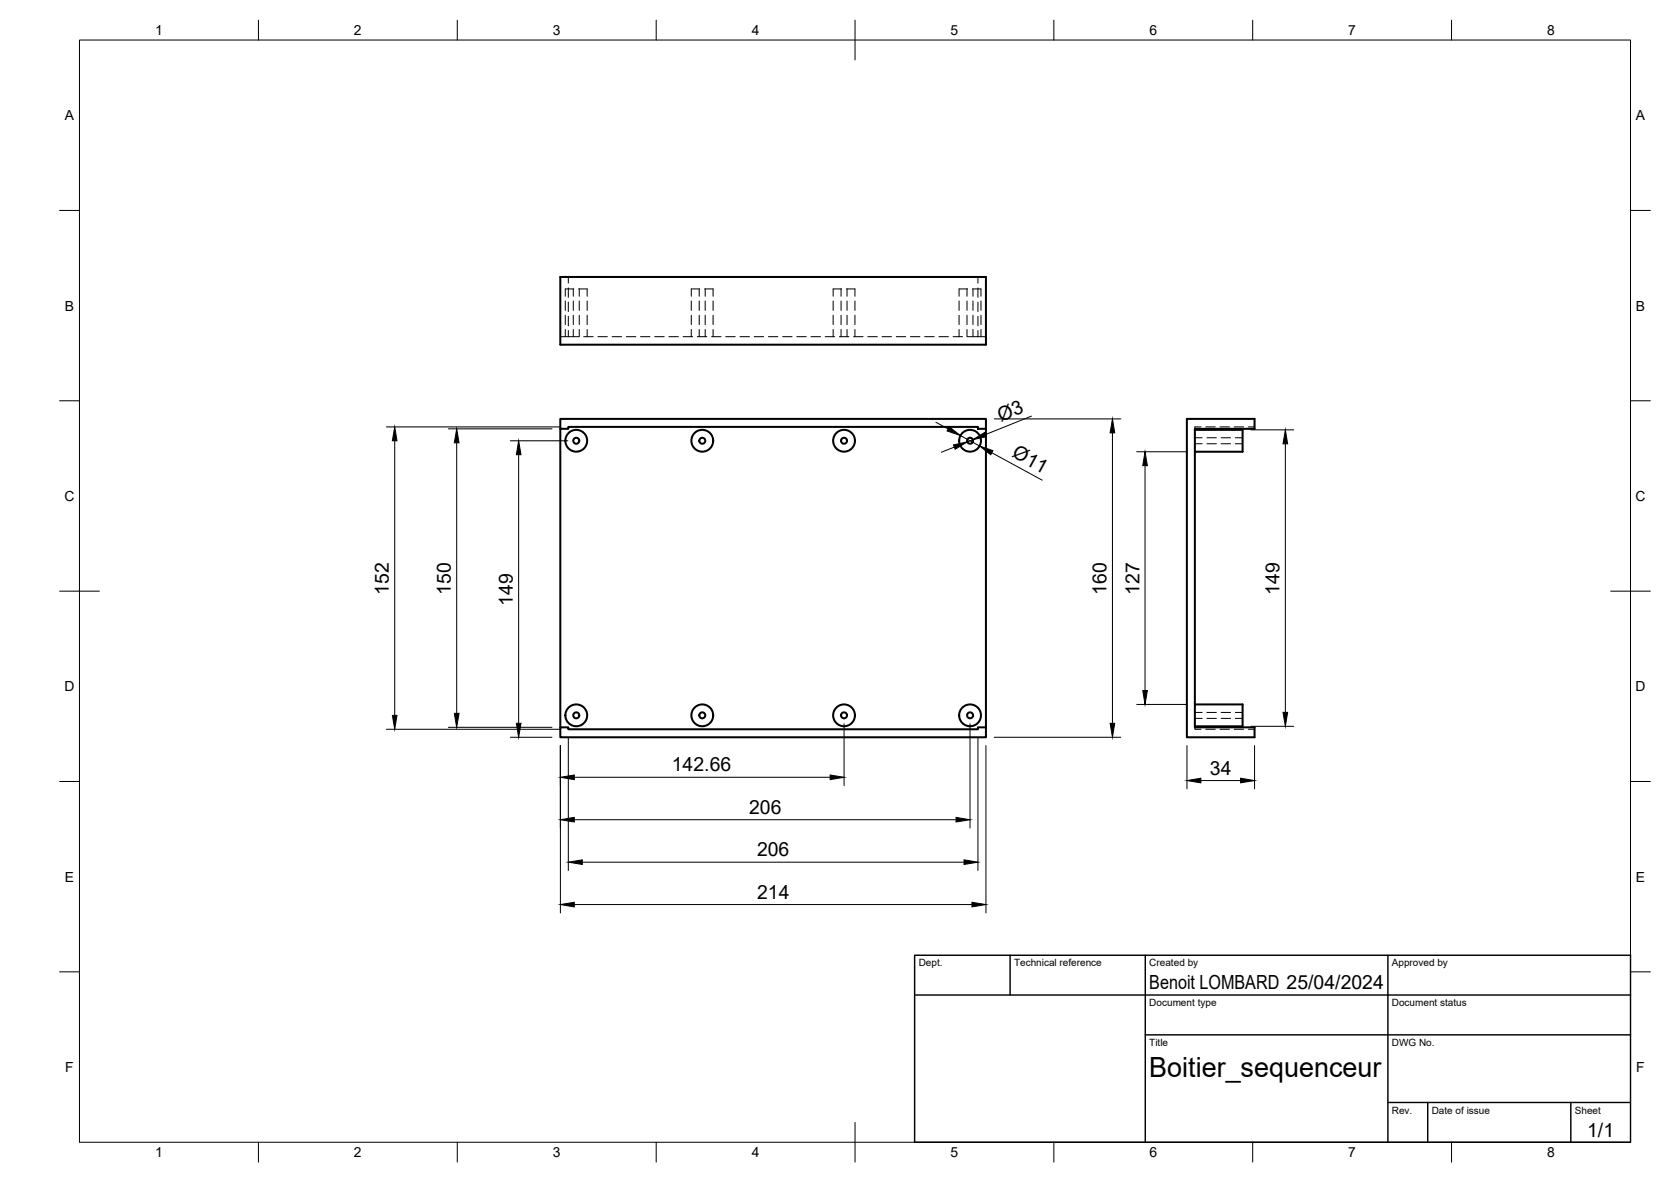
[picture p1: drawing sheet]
<svg xmlns="http://www.w3.org/2000/svg" width="420mm" height="297mm" viewBox="0 0 420 297" stroke-linecap="round" stroke-linejoin="round" font-family="sans-serif">
<!-- layer: Visible -->
<g fill="none" stroke="#000" stroke-width=".51">
<path d="M140.9 69.6h107v17h-107zM140.9 105.3h107v2.5h-2v-.5h-103v.5h-2zM140.9 107.8v75M247.9 107.8v75M298.4 105.3h17v2.5h-15v75h15v2.5h-17zM300.4 108h12v5.5h-12M300.4 177h12v5.5h-12M140.9 182.8h2v.5h103v-.5h2v2.5h-107z"/>
<circle cx="144.9" cy="110.8" r=".75"/>
<circle cx="144.9" cy="110.8" r="2.74"/>
<circle cx="176.6" cy="110.8" r="2.74"/>
<circle cx="176.6" cy="110.8" r=".75"/>
<circle cx="212.2" cy="110.8" r="2.74"/>
<circle cx="212.2" cy="110.8" r=".75"/>
<circle cx="243.9" cy="110.8" r=".75"/>
<circle cx="243.9" cy="110.8" r="2.74"/>
<circle cx="144.9" cy="179.8" r=".75"/>
<circle cx="144.9" cy="179.8" r="2.74"/>
<circle cx="176.6" cy="179.8" r="2.74"/>
<circle cx="176.6" cy="179.8" r=".75"/>
<circle cx="212.2" cy="179.8" r="2.74"/>
<circle cx="212.2" cy="179.8" r=".75"/>
<circle cx="243.9" cy="179.8" r=".75"/>
<circle cx="243.9" cy="179.8" r="2.74"/>
</g>
<!-- layer: Hidden -->
<g fill="none" stroke="#000" stroke-width=".25">
<path d="M142.1 75.6v2.4M142.1 79.2v2.4M142.9 69.6v1.5M142.9 72.4v2.3M142.9 75.9v2.4M142.9 79.5v2.4M144.1 72.6v1.9M144.1 75.6v2.4M144.1 79.2v2.4M144.3 72.6h-2.2v1.9M145.5 72.6h2.1v1.9M145.6 72.6v1.9"/>
<path d="M145.6 75.6v2.4M145.6 79.2v2.4M147.6 75.6v2.4M147.6 79.2v2.4M173.8 75.6v2.4M173.8 79.2v2.4M175.8 72.6v1.9M175.8 75.6v2.4M175.8 79.2v2.4M176 72.6h-2.2v1.9M177.2 72.6h2.1v1.9M177.3 72.6v1.9"/>
<path d="M177.3 75.6v2.4M177.3 79.2v2.4M179.3 75.6v2.4M179.3 79.2v2.4M209.5 75.6v2.4M209.5 79.2v2.4M211.5 72.6v1.9M211.5 75.6v2.4M211.5 79.2v2.4M211.6 72.6h-2.1v1.9M212.8 72.6h2.2v1.9M213 72.6v1.9"/>
<path d="M213 75.6v2.4M213 79.2v2.4M215 75.6v2.4M215 79.2v2.4M241.2 75.6v2.4M241.2 79.2v2.4M243.1 72.6v1.9M243.1 75.6v2.4M243.1 79.2v2.4M243.3 72.6h-2.1v1.9M244.5 72.6h2.2v1.9M244.6 72.6v1.9"/>
<path d="M244.6 75.6v2.4M244.6 79.2v2.4M245.9 69.6v1.5M245.9 72.4v2.3M245.9 75.9v2.4M245.9 79.5v2.4M246.7 75.6v2.4M246.7 79.2v2.4M140.9 84.6h4.7M142.1 82.8v1.8M142.9 83.1v1.5M144.1 82.8v1.8"/>
<path d="M145.6 82.8v1.8M146.8 84.6h2.3M147.6 82.8v1.8M150.3 84.6h2.4M153.9 84.6h2.4M157.5 84.6h2.4M161.1 84.6h2.3M164.6 84.6h2.4M168.2 84.6h2.4M171.8 84.6h2.4M173.8 82.8v1.8M175.3 84.6h2.4"/>
<path d="M175.8 82.8v1.8M177.3 82.8v1.8M178.9 84.6h2.4M179.3 82.8v1.8M182.5 84.6h2.4M186.1 84.6h2.3M189.6 84.6h2.4M193.2 84.6h2.4M196.8 84.6h2.4M200.3 84.6h2.4M203.9 84.6h2.4M207.5 84.6h2.4"/>
<path d="M209.5 82.8v1.8M211.1 84.6h2.3M211.5 82.8v1.8M213 82.8v1.8M214.6 84.6h2.4M215 82.8v1.8M218.2 84.6h2.4M221.8 84.6h2.4M225.4 84.6h2.3M228.9 84.6h2.4M232.5 84.6h2.4M236.1 84.6h2.4"/>
<path d="M239.6 84.6h2.4M241.2 82.8v1.8M243.1 82.8v1.8M244.6 82.8v1.8M245.9 83.1v1.5h-2.7M245.9 84.6h2M246.7 82.8v1.8M300.4 110h1.9M300.4 111.5h1.9M302 107.3h-1.6v.5M303.2 107.3h2.4M303.5 110h2.3"/>
<path d="M303.5 111.5h2.3M306.7 107.3h2.4M307 110h2.4M307 111.5h2.4M310.3 107.3h2.4M310.6 110h1.8M310.6 111.5h1.8M313.9 107.3h1.5M300.4 179h1.9M303.5 179h2.3M307 179h2.4M310.6 179h1.8"/>
<path d="M300.4 182.8v.5h1.6M300.4 180.5h1.9M303.2 183.3h2.4M303.5 180.5h2.3M306.7 183.3h2.4M307 180.5h2.4M310.3 183.3h2.4M310.6 180.5h1.8M313.9 183.3h1.5"/>
</g>
<!-- layer: BORDER -->
<g fill="none" stroke="#000" stroke-width=".25">
<path d="M20 10.1h390v276.9h-390zM65 5.1v5M115 5.1v5M165 5.1v5M215 5.1v10M265 5.1v5M315 5.1v5M365 5.1v5M15 52.9h5M410 52.9h5M15 100.7h5M410 100.7h5"/>
<path d="M15 148.6h10M405 148.6h10M15 196.4h5M410 196.4h5M15 244.2h5M410 244.2h5M65 287v5M115 287v5M165 287v5M215 282.1v9.9M265 287v5M315 287v5"/>
<path d="M365 287v5"/>
</g>
<!-- layer: TITLEBLOCK -->
<path d="M230 240.1h180v46.9h-180zM230 250h180M254 240.1v9.9M288 240.1v46.9M349 240.1v46.9M288 260.1h122M349 277.1h61M359 277.1v9.9M395 277.1v9.9" fill="none" stroke="#000" stroke-width=".36"/>
<!-- layer: FD_Dimensions -->
<g fill="none" stroke="#000" stroke-width=".25">
<path d="M97.2 107.3h43.6M99.3 110.8v69M112.7 107.8h26.1M114.8 111.3v68M128.3 110.8h14.5M130.4 114.3v67.5M235.3 106.1l3.1 1.7M239.9 112.4l-3.2 1.3M241.5 109.5l4.8 2.6M244.6 110.5l-1.4 .5M249.4 113.8l12.7 6.9M250 105.3h31.8"/>
<path d="M259.4 104.6l-11.6 4.6M279.7 108.8v73M285.8 113.5h12.5M287.9 117v56.5M314.5 108h10.8M323.2 111.5v67.5M285.8 177h12.5M97.2 183.3h43.6M112.7 182.8h26.1M128.3 185.3h10.5M140.9 187.4v42M142.9 185.4v33.4"/>
<path d="M144.4 195.3h64.3M212.2 181.9v15.5M243.9 181.9v26.2M245.9 185.4v33.4M247.9 187.4v42M250 185.3h31.8M298.4 187.4v10.9M301.9 196.2h10M314.5 182.5h10.8M315.4 187.4v10.9M144.4 206h96M146.4 216.7h96"/>
<path d="M144.4 227.3h100"/>
</g>
<g fill="#000" stroke="#000" stroke-width=".25">
<path d="M99.3 107.3l.5 3.5h-1.1zM114.8 107.8l.6 3.5h-1.2zM130.4 110.8l.6 3.5h-1.2zM238.7 107.3l2.8 2.2-3.4-1.2zM239.7 111.8l3.5-.8-3 1.9zM244.6 110.5l3-1.8 .5 1zM246.3 112.1l3.4 1.1-.6 1.1zM279.7 105.3l.6 3.5h-1.2zM287.9 113.5l.6 3.5h-1.2zM323.2 108l.6 3.5h-1.2zM98.7 179.8h1.1l-.5 3.5zM114.2 179.3h1.2l-.6 3.5z"/>
<path d="M287.3 173.5h1.2l-.6 3.5zM322.6 179h1.2l-.6 3.5zM129.8 181.8h1.2l-.6 3.5zM140.9 195.3l3.5-.5v1.1zM208.7 194.8l3.5 .5-3.5 .6zM279.1 181.8h1.2l-.6 3.5zM298.4 196.2l3.5-.6v1.1zM311.9 195.6l3.5 .6-3.5 .5zM140.9 206l3.5-.6v1.2zM142.9 216.7l3.5-.6v1.1zM240.4 205.4l3.5 .6-3.5 .6zM242.4 216.1l3.5 .6-3.5 .5z"/>
<path d="M140.9 227.3l3.5-.6v1.2zM244.4 226.7l3.5 .6-3.5 .6z"/>
</g>
<text font-size="7" x="289" y="270.6">Boitier_sequenceur</text>
<g font-size="4.9">
<text x="251.6" y="106" transform="rotate(-22 251.6 106)">Ø3</text>
<text x="254.3" y="114.7" transform="rotate(29 254.3 114.7)">Ø11</text>
<text x="97.8" y="149.5" transform="rotate(-90 97.8 149.5)">152</text>
<text x="113.4" y="149.5" transform="rotate(-90 113.4 149.5)">150</text>
<text x="278.3" y="149.5" transform="rotate(-90 278.3 149.5)">160</text>
<text x="286.5" y="149.5" transform="rotate(-90 286.5 149.5)">127</text>
<text x="321.7" y="149.5" transform="rotate(-90 321.7 149.5)">149</text>
<text x="128.9" y="152.3" transform="rotate(-90 128.9 152.3)">149</text>
<text x="168.9" y="193.9">142.66</text>
<text x="304.2" y="194.7">34</text>
<text x="188.4" y="204.5">206</text>
<text x="190.4" y="215.2">206</text>
<text x="190.4" y="225.9">214</text>
<text x="289" y="248.5">Benoit LOMBARD 25/04/2024</text>
<text x="399.1" y="285.7">1/1</text>
</g>
<g font-size="3.5">
<text x="39" y="8.8">1</text>
<text x="89" y="8.8">2</text>
<text x="139" y="8.8">3</text>
<text x="189" y="8.8">4</text>
<text x="239" y="8.8">5</text>
<text x="289" y="8.8">6</text>
<text x="339" y="8.8">7</text>
<text x="389" y="8.8">8</text>
<text x="16.3" y="30.2">A</text>
<text x="411.3" y="30.2">A</text>
<text x="16.3" y="78">B</text>
<text x="411.3" y="78">B</text>
<text x="16.2" y="125.9">C</text>
<text x="411.2" y="125.9">C</text>
<text x="16.2" y="173.7">D</text>
<text x="411.2" y="173.7">D</text>
<text x="16.3" y="221.6">E</text>
<text x="411.3" y="221.6">E</text>
<text x="16.4" y="269.4">F</text>
<text x="411.4" y="269.4">F</text>
<text x="39" y="290.8">1</text>
<text x="89" y="290.8">2</text>
<text x="139" y="290.8">3</text>
<text x="189" y="290.8">4</text>
<text x="239" y="290.8">5</text>
<text x="289" y="290.8">6</text>
<text x="339" y="290.8">7</text>
<text x="389" y="290.8">8</text>
</g>
<g font-size="2.5">
<text x="231" y="242.9">Dept.</text>
<text x="255" y="242.9">Technical reference</text>
<text x="289" y="242.9">Created by</text>
<text x="350" y="242.9">Approved by</text>
<text x="289" y="252.8">Document type</text>
<text x="350" y="252.8">Document status</text>
<text x="289" y="262.9">Title</text>
<text x="350" y="262.9">DWG No.</text>
<text x="350" y="279.9">Rev.</text>
<text x="360" y="279.9">Date of issue</text>
<text x="396" y="279.9">Sheet</text>
</g>
</svg>
